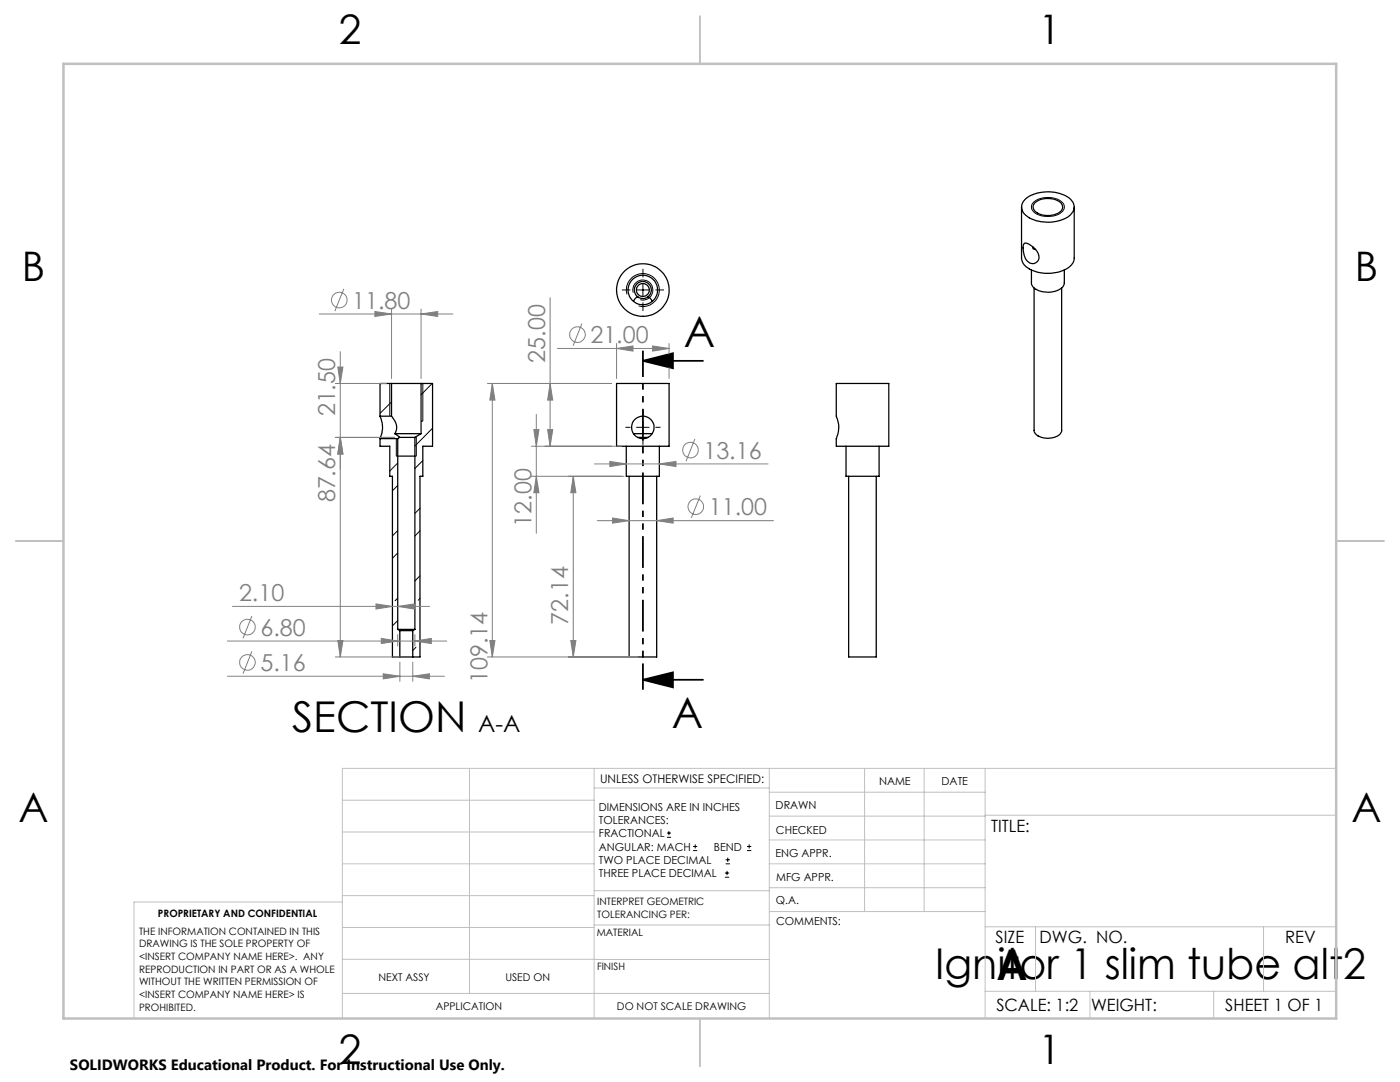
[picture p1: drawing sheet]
<svg xmlns="http://www.w3.org/2000/svg" width="279mm" height="216mm" viewBox="0 0 279 216" stroke-linecap="round" stroke-linejoin="round" font-family="sans-serif">
<g fill="none" stroke="#000" stroke-width=".25">
<path d="M204.8 39.6a7.6 7.6 0 0 1 9 .3 2.13 2.13 0 0 1-.7 3.4 7.9 7.9 0 0 1-8.3-.3 2.05 2.05 0 0 1 0-3.4zM127.3 59.2l-.5 .3-.4 .6M127.3 59.2a1.66 1.66 0 0 0 2 0M127.3 59.2a1.71 1.71 0 0 1-.3-2.5 1.71 1.71 0 0 1 2.6 0 1.71 1.71 0 0 1-.3 2.5M129.3 59.2l.5 .4 .4 .5M203.9 41.3v10.2a2.87 2.87 0 0 0 2.2 2.5 7.7 7.7 0 0 0 7.7-1.1l.4-.5 .2-.8v-10.3M204.4 48.5a3.3 3.3 0 0 1 2.9 3.1 1.42 1.42 0 0 1-1.4 1 1.42 1.42 0 0 1-1.3-1.1l-.1-.3a3.1 3.1 0 0 1-.1-2.7zM205.8 53.9v2.5a2.22 2.22 0 0 0 2.2 1.8 4.1 4.1 0 0 0 4.3-1.3l.1-3M206.2 49.3v.3l.5 .2M206.4 57.5v28.4a2.13 2.13 0 0 0 2.2 1.5 2.98 2.98 0 0 0 3.3-1.4v-28.5M206.5 40.5a4.3 4.3 0 0 1 5.3 .1 1.36 1.36 0 0 1-1 2.1 3.9 3.9 0 0 1-4.5-.9l-.1-.6zM78.1 76.5h5.9"/>
<path d="M78.1 76.5v6.5M78.1 76.5h-2.3v6.5M84 76.5v10M84 76.5h2.3v12.5h-1.9v6h-.6v36.1h-1.4M123 76.5h10.5v12.5h-10.5zM166.9 76.5h10.5v12.5h-10.5v-1.5a5.3 5.3 0 0 0 0-4.5zM75.8 83a5.3 5.3 0 0 1 0 4.5M75.8 83h2.3M75.8 87.5h3.6M75.8 87.5v1.5h2v6h.5v36.1h1.5M78.1 83l.1 .1a2.83 2.83 0 0 1 .6 3.4M78.8 86.5h5.2"/>
<path d="M78.8 86.5l.9 .8M79.1 91h4M79.4 87.5v38.1M79.7 87.3l-.3 .2M79.7 87.3h3.1M82.8 87.3v38.3M84 86.5l-1.2 .8M84 84h.4M125 89v6h6.6v-6M125.6 95v36.1h5.5v-36.1M126.4 86.5h3.8M127.3 87.3h2"/>
<path d="M168.8 89v6h6.6v-6M169.4 95v36.1h5.5v-36.1M79.4 125.6h3.4M79.4 125.6l.4 .2M79.8 125.8h2.6M79.8 131.1h2.6M79.8 125.8v5.3M82.4 125.8v5.3M82.8 125.6l-.4 .2"/>
<circle cx="128.3" cy="57.9" r="2.95"/>
<circle cx="128.3" cy="57.9" r="1.29"/>
<circle cx="128.3" cy="57.9" r="5.3"/>
<circle cx="128.3" cy="85.3" r="2.24"/>
</g>
<g fill="none" stroke="#000" stroke-width=".2">
<path d="M125.1 58.7a3.3 3.3 0 0 1 2.9-4.1 3.3 3.3 0 0 1 3.6 3.5 3.3 3.3 0 0 1-4.1 2.9M126.4 58.4a2 2 0 0 1 1.7-2.5 2 2 0 0 1 2.2 2.1 2 2 0 0 1-2.5 1.8M127 57.9h2.5M128.3 56.6v2.5M206.2 40.4a4.5 4.5 0 0 1 6.1 .3 1.55 1.55 0 0 1-1.2 2.1 4.4 4.4 0 0 1-5.1-.9l-.1-.2a1.24 1.24 0 0 1 .3-1.3zM77.8 76.5v6.5M84.4 76.5v7.5M86.3 76.5l-2.3 2.3M78.1 80.2l-2.3 2.3M79.1 87.5v3.5M79.4 92.4l-1.6 1.6M79.4 96.9l-1.1 1"/>
<path d="M83.1 87.1v3.9M84.4 91.9l-1.6 1.6M86.3 85.4l-3.5 3.6M127 85.3h2.5M128.3 84v2.5M78.9 119.8l-.1 .1M79.4 105.9l-1.1 1M79.4 119.3l-.4 .5M79.4 110.3l-1.1 1.1M83.8 101.4l-1 1M83.8 114.9l-1 1M83.8 105.9l-1 1.1"/>
<path d="M83.8 119.4l-.3 .4M79.4 123.8l-1.1 1.1M83 129.2l-.6 .6M133.1 167.1h.8M133.1 166.2h.8M133.5 165.8v.9M138.3 169.7h.8M138.3 168.9h.8M138.7 168.5v.8M144.7 175h.8M144.7 174.2h.8M144.8 172.4h.9"/>
<path d="M144.8 171.6h.9M145.1 173.8v.8M145.2 171.1v.9M149.1 169.7h.8M149.1 168.9h.8M149.5 168.5v.8"/>
</g>
<g fill="none" stroke="#808080" stroke-width=".2">
<path d="M68.6 57.6l-1.8 4.5M109.8 59.4v29.6M63.7 62.7h26.7M66.9 76.5h10.2M67.4 73.2h1l-.5 3.3zM67.9 70.2v60.9M74.8 62.2l3.3 .5-3.3 .4zM78.1 61.7v13.8M84 62.7l3.3-.5v.9zM84 61.7v13.8M97.3 76.5h24.7M98.2 76.5v54.6"/>
<path d="M98.2 76.5l.6 3.3h-1zM109.8 76.5l.5 3.3h-1zM111.2 69.5h22.3M116.1 64.6l-1.7 4.4M123 69.5l3.3-.5v1.1zM123 68.5v7M130.2 69l3.3 .5-3.3 .6zM133.5 68.5v7M66.9 87.3h11.8M67.9 87.3l.5 3.3h-1zM106 89h18M106 95h18.5"/>
<path d="M106.5 85.7h1.1l-.6 3.3zM107 82.7v23.7M107 95l.6 3.3h-1.1zM109.3 85.7h1l-.5 3.3zM114.4 95v36.1M114.4 95l.5 3.3h-1zM118.6 92.6h34.7M121.7 92.1l3.3 .5-3.3 .5zM131.6 92.6l3.3-.5v1zM138.7 87.6l-1.8 4.4M139.8 98.9l-1.8 4.4M119.2 103.9h35.2"/>
<path d="M122.2 103.4l3.4 .5-3.4 .5zM131.1 103.9l3.2-.5v1zM45.4 127.9h43.7M45.4 134.9h43.3M46.4 121h39.3M50.3 130l-1.8 4.4M50.3 122.9l-1.8 4.5M66.9 131.1h13.2M67.4 127.8h1l-.5 3.3zM75 120.5l3.3 .5-3.3 .5zM76.1 127.4l3.3 .5-3.3 .5zM76.5 134.4l3.3 .5-3.3 .6z"/>
<path d="M79.4 126.6v2.3M79.4 121l3.3-.5v1zM79.8 132.1v3.9M82.4 134.9l3.3-.5v1.1zM82.4 132.1v3.9M82.8 127.9l3.3-.5v1zM82.8 126.6v2.3M97.3 131.1h30M97.8 127.8h1l-.6 3.3zM113.9 127.8h1l-.5 3.3z"/>
<circle cx="67.7" cy="59.9" r="1.56"/>
<circle cx="115.3" cy="66.8" r="1.55"/>
<circle cx="137.8" cy="89.8" r="1.55"/>
<circle cx="138.9" cy="101.1" r="1.55"/>
<circle cx="49.4" cy="132.2" r="1.55"/>
<circle cx="49.4" cy="125.1" r="1.55"/>
</g>
<path d="M128.3 72l6-1.5v3zM128.3 72h12M128.3 135.6l6-1.4v3zM128.3 135.6h12" fill="none" stroke="#000" stroke-width=".35"/>
<path d="M128.3 70v67.6" fill="none" stroke="#000" stroke-width=".35" stroke-dasharray="6.3 1.3 1.3 1.3 1.3 1.3" stroke-dashoffset="1.1" stroke-linecap="butt"/>
<path d="M125.8 57.9h-1.7M128.3 55.4v-1.7M130.8 57.9h1.7M128.3 60.4v1.7M125.8 85.3h-1M128.3 82.8v-1M128.3 87.8v1M130.8 85.3h1" fill="none" stroke="#000" stroke-width=".2" stroke-dasharray="15.2 1.3 1.3 1.3" stroke-linecap="butt"/>
<g fill="none" stroke="#c0c0c0" stroke-width=".2">
<path d="M68.3 159.7h50.3M93.7 153.3v44.9M118.6 153.3v49.9M118.6 157.2h34.9M153.5 153.3v49.9M153.5 158.1h43.1M172.5 153.3v28.6M184.4 153.3v28.6M196.6 153.3v49.9M266.7 153.3h-198.4v49.9M68.3 178.7h50.3M68.3 172.4h50.3"/>
<path d="M68.3 166h50.3M68.3 180h-41.6v23.2M118.6 177.7h35M153.5 167.6h43.1M153.5 162.8h43.1M153.5 172.4h43.1M153.5 177.1h43.1M196.6 162.7h70.1M68.3 198.2h85.2M68.3 191.4l85.2 .1M68.3 185.1h50.3M118.6 184.6h35"/>
<path d="M153.6 181.9h43M196.6 197.8h70.1M196.6 184.9h70.1M206.7 184.9v12.9M217.5 197.8v5.4M242.2 197.8v5.4M252.2 184.9v12.9"/>
</g>
<path d="M139.7 3.2v9.5M3.1 107.9h9.6M266.7 107.9h9.5M139.7 203.2v9.6" fill="none" stroke="#c0c0c0" stroke-width=".25"/>
<path d="M12.7 12.7h254v190.5h-254z" fill="none" stroke="#c0c0c0" stroke-width=".5"/>
<path d="M128.3 72l6-1.5v3zM128.3 135.6l6-1.4v3z" fill="#000"/>
<g fill="#808080">
<path d="M130.2 69l3.3 .5-3.3 .6zM123 69.5l3.3-.5v1.1z"/>
<path d="M121.7 92.1l3.3 .5-3.3 .5zM131.6 92.6l3.3-.5v1zM122.2 103.4l3.4 .5-3.4 .5zM131.1 103.9l3.2-.5v1z"/>
<path d="M98.2 76.5l.6 3.3h-1zM97.8 127.8h1l-.6 3.3zM106.5 85.7h1.1l-.6 3.3zM107 95l.6 3.3h-1.1zM114.4 95l.5 3.3h-1zM113.9 127.8h1l-.5 3.3zM109.8 76.5l.5 3.3h-1zM109.3 85.7h1l-.5 3.3z"/>
<path d="M84 62.7l3.3-.5v.9zM74.8 62.2l3.3 .5-3.3 .4zM82.4 134.9l3.3-.5v1.1zM76.5 134.4l3.3 .5-3.3 .6z"/>
<path d="M75 120.5l3.3 .5-3.3 .5zM79.4 121l3.3-.5v1z"/>
<path d="M67.9 87.3l.5 3.3h-1zM67.4 73.2h1l-.5 3.3z"/>
<path d="M67.9 87.3l.5 3.3h-1zM67.4 127.8h1l-.5 3.3z"/>
<path d="M76.1 127.4l3.3 .5-3.3 .5zM82.8 127.9l3.3-.5v1z"/>
</g>
<g font-size="8.5">
<text x="136.5" y="69.2">A</text>
<text x="58.3" y="146.1">SECTION</text>
<text x="134.1" y="145.3">A</text>
<text x="186.6" y="195.4">Ignitor 1 slim tube alt2</text>
<text x="198.9" y="195.5">A</text>
</g>
<g font-size="8.1">
<text x="67.6" y="8.9">2</text>
<text x="207.3" y="8.9">1</text>
<text x="4.4" y="56.1">B</text>
<text x="270.4" y="56.1">B</text>
<text x="3.7" y="164.1">A</text>
<text x="269.7" y="164.1">A</text>
<text x="67.6" y="212.4">2</text>
<text x="207.3" y="212.4">1</text>
</g>
<g font-size="4.7" fill="#808080">
<text x="70.3" y="61.6">11.80</text>
<text x="117.8" y="68.5">21.00</text>
<text x="108.8" y="72.3" transform="rotate(-90 108.8 72.3)">25.00</text>
<text x="66.9" y="83.1" transform="rotate(-90 66.9 83.1)">21.50</text>
<text x="140.4" y="91.5">13.16</text>
<text x="66.9" y="100.3" transform="rotate(-90 66.9 100.3)">87.64</text>
<text x="106" y="105.1" transform="rotate(-90 106 105.1)">12.00</text>
<text x="141.4" y="102.8">11.00</text>
<text x="47.7" y="120">2.10</text>
<text x="113.4" y="124.7" transform="rotate(-90 113.4 124.7)">72.14</text>
<text x="52" y="126.8">6.80</text>
<text x="52" y="133.9">5.16</text>
<text x="97.3" y="136.3" transform="rotate(-90 97.3 136.3)">109.14</text>
</g>
<text font-size="4.7" x="95.4" y="146.1">A-A</text>
<g font-size="3.4">
<text x="197.8" y="166">TITLE:</text>
<text x="198.7" y="188.1">SIZE</text>
<text x="207.5" y="188.1">DWG. NO.</text>
<text x="256.5" y="188.2">REV</text>
<text x="198.8" y="201.7">SCALE: 1:2</text>
<text x="217.7" y="201.8">WEIGHT:</text>
<text x="244.5" y="201.7">SHEET 1 OF 1</text>
</g>
<text font-size="3" x="14" y="213.5">SOLIDWORKS Educational Product. For Instructional Use Only.</text>
<text font-size="2.4" x="119.8" y="156.2">UNLESS OTHERWISE SPECIFIED:</text>
<g font-size="2.2">
<text x="119.5" y="161.8">DIMENSIONS ARE IN INCHES</text>
<text x="154.8" y="161.4">DRAWN</text>
<text x="175.4" y="156.6">NAME</text>
<text x="187.9" y="156.7">DATE</text>
<text x="119.5" y="164.4">TOLERANCES:</text>
<text x="119.5" y="167.1">FRACTIONAL</text>
<text x="154.9" y="166.3">CHECKED</text>
<text x="119.5" y="169.7">ANGULAR: MACH</text>
<text x="119.5" y="172.4">TWO PLACE DECIMAL</text>
<text x="142.5" y="169.7">BEND</text>
<text x="154.8" y="171">ENG APPR.</text>
<text x="119.5" y="175">THREE PLACE DECIMAL</text>
<text x="154.9" y="175.7">MFG APPR.</text>
<text x="154.9" y="180.4">Q.A.</text>
<text x="154.9" y="184.6">COMMENTS:</text>
</g>
<g font-size="2.1">
<text x="75.5" y="195.7">NEXT ASSY</text>
<text x="100.9" y="195.7">USED ON</text>
<text x="86.9" y="201.5">APPLICATION</text>
<text x="123.1" y="201.6">DO NOT SCALE DRAWING</text>
</g>
<g font-size="2">
<text x="31.5" y="182.9">PROPRIETARY AND CONFIDENTIAL</text>
<text x="119.2" y="180.6">INTERPRET GEOMETRIC</text>
<text x="119.2" y="183.1">TOLERANCING PER:</text>
<text x="27.8" y="186.5">THE INFORMATION CONTAINED IN THIS</text>
<text x="27.8" y="189">DRAWING IS THE SOLE PROPERTY OF</text>
<text x="27.8" y="191.6">&lt;INSERT COMPANY NAME HERE&gt;. ANY</text>
<text x="119.1" y="186.7">MATERIAL</text>
<text x="27.8" y="194.1">REPRODUCTION IN PART OR AS A WHOLE</text>
<text x="27.8" y="196.6">WITHOUT THE WRITTEN PERMISSION OF</text>
<text x="119.1" y="193.5">FINISH</text>
<text x="27.8" y="199.1">&lt;INSERT COMPANY NAME HERE&gt; IS</text>
<text x="27.8" y="201.7">PROHIBITED.</text>
</g>
</svg>
